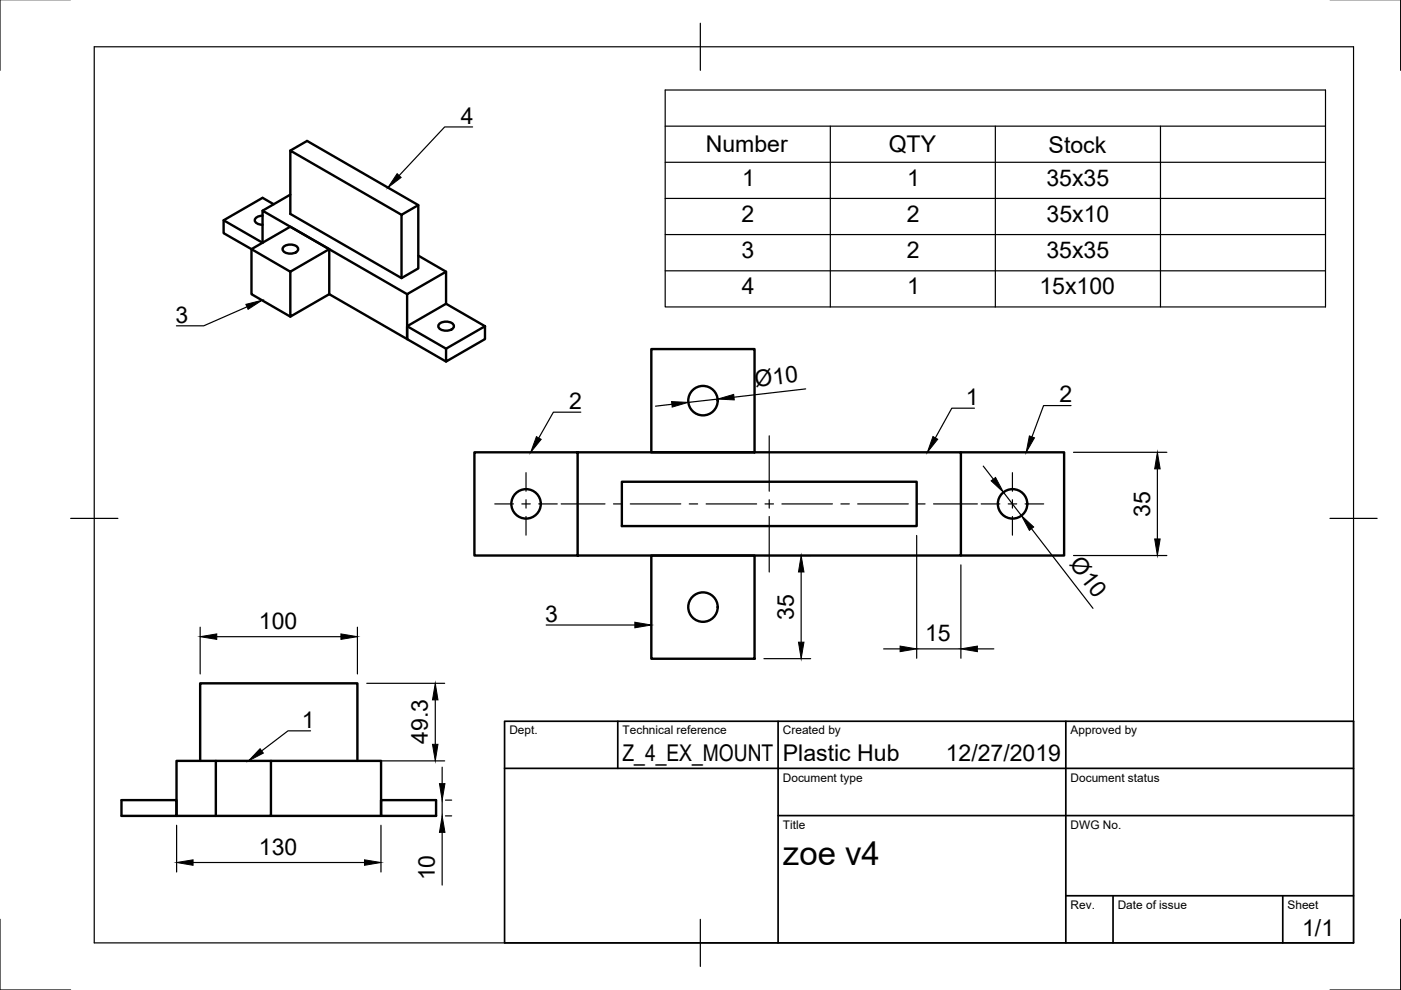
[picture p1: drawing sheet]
<svg xmlns="http://www.w3.org/2000/svg" width="297mm" height="210mm" viewBox="0 0 297 210" stroke-linecap="round" stroke-linejoin="round" font-family="sans-serif">
<!-- layer: Visible -->
<g fill="none" stroke="#000" stroke-width=".51">
<path d="M61.6 31.9l3.5-2 23.6 13.6v13.4l-3.6 2.1M47.4 46.7l8.3 4.8v-6.8l30.6 17.7M53.3 52.8l8.3-4.7 8.2 4.7-8.2 4.8zM55.7 45.7a1.56 1.56 0 0 0-1.7 1 1.38 1.38 0 0 0 1.7 1M58 43.3l-2.3-1.4-8.3 4.8v2.7l5.9 3.4v9.6l8.3 4.7M60.1 52.4a2.16 2.16 0 0 1 3.1 .3 1.43 1.43 0 0 1-1.9 1.1 1.27 1.27 0 0 1-1.4-1.1zM61.6 57.6v9.5l8.2-4.7M61.6 41.3l-5.9 3.4M69.8 52.8v9.6M88.7 54.2l5.9 3.4v6.8M88.7 43.5l-3.6 2v13.5l-23.5-13.6v-13.5l23.5 13.6M94.6 57.6l-8.3 4.8v9.5l-16.5-9.5"/>
<path d="M86.3 69.2l8.3 4.7M93.1 68.7a2.16 2.16 0 0 1 3.1 .3 1.43 1.43 0 0 1-1.9 1.1 1.27 1.27 0 0 1-1.4-1.1zM94.6 73.9l8.2-4.7v2.7l-8.2 4.8zM102.8 69.2l-8.2-4.8-8.3 4.8v2.7l8.3 4.8M138.1 74h21.9v21.9h-21.9zM122.5 95.9v21.9h-21.9v-21.9h103.1v21.9h-81.2M203.7 95.9h21.9v21.9h-21.9M131.8 102.1h62.6v9.4h-62.6zM138.1 117.8h21.9v21.9h-21.9zM25.8 169.6h11.6v3.4h-11.6zM42.4 161.3v-16.4h33.4v16.4M45.8 161.3h-8.4v11.7h8.4"/>
<path d="M45.8 161.3h11.6v11.7h-11.6zM57.4 161.3h23.4v11.7h-23.4M80.8 169.6h11.7v3.4h-11.7z"/>
<circle cx="149" cy="84.9" r="3.1"/>
<circle cx="111.5" cy="106.8" r="3.1"/>
<circle cx="214.7" cy="106.8" r="3.1"/>
<circle cx="149" cy="128.7" r="3.1"/>
</g>
<!-- layer: Border -->
<path d="M0 -.1v15M297 -.1v15M20 9.9h267v190h-267zM148.5 4.9v10M15 109.9h10M282 109.9h10M0 194.9v15h15M148.5 194.9v10M297 194.9v15h-15" fill="none" stroke="#000" stroke-width=".25"/>
<!-- layer: TitleBlock -->
<path d="M107 152.9h180v47h-180zM131 152.9v10M165 152.9v47M226 152.9v47M107 162.9h180M165 172.9h122M226 189.9h61M236 189.9v10M272 189.9v10" fill="none" stroke="#000" stroke-width=".36"/>
<!-- layer: Annotations -->
<path d="M84.2 36.8l.8 .8-2.8 2.2zM52.1 64.5l3.5-.8-3 1.9zM113.7 92.6l1 .5-2.2 2.8zM197.8 92.6l1 .5-2.2 2.8zM218.2 92.4l1.1 .4-1.7 3.1zM134.6 131.9l3.5 .6-3.5 .6zM55.1 158.7l.7 1-3.1 1.6z" fill="#000" stroke="#000" stroke-width=".21"/>
<path d="M100.2 26.9h-5.9l-9.7 10.3M52.4 65.1l-9.2 4h-5.8M123.1 87.4h-5.8l-3.1 5.5M206.6 86.5h-4.8l-3.5 6.4M227.1 86h-5.8l-2.5 6.6M115.8 132.5h18.8M65.8 155h-4.7l-5.6 4.2" fill="none" stroke="#000" stroke-width=".25"/>
<!-- layer: Dimensions -->
<g fill="none" stroke="#000" stroke-width=".25">
<path d="M142.5 85.7l-3.5 .4M152.1 84.6l-6.2 .7M170.8 82.5l-15.2 1.7M208.5 98.8l2.1 2.8M227.6 95.9h19.8M245.4 99.4v14.9M162 117.8h9.9M194.4 113.5v26.1M203.7 119.8v19.8M212.7 104.4l3.9 4.9M218.7 112.1l13 16.9M227.6 117.8h19.8"/>
<path d="M42.4 133v9.9M46 135h26.3M75.8 133v9.9M162 139.7h9.9M169.9 121.3v14.9M187.3 137.6h3.5M194.4 137.6h9.3M207.2 137.6h3.5M77.8 144.9h16.5M92.3 148.4v9.4M37.4 175v9.9M77.8 161.3h16.5"/>
<path d="M80.8 175v9.9M93.7 162.7v3.5M93.7 169.6v3.4M93.7 176.5v11.2M94.4 169.6h1.4M94.4 173h1.4M40.9 182.9h36.4"/>
</g>
<g fill="#000" stroke="#000" stroke-width=".21">
<path d="M142.4 85.1l3.5 .2-3.4 1zM152.1 84.6l3.5-1 .1 1.2zM245.4 95.9l.6 3.5h-1.2zM210.1 102l1-.8 1.6 3.2zM216.6 109.3l2.6 2.4-1 .8zM244.8 114.3h1.2l-.6 3.5zM42.4 135l3.6-.6v1.2zM72.3 134.4l3.5 .6-3.5 .6zM169.9 117.8l.6 3.5h-1.2zM169.3 136.2h1.2l-.6 3.5zM190.8 137l3.6 .6-3.6 .6zM203.7 137.6l3.5-.6v1.2z"/>
<path d="M91.7 157.8h1.2l-.6 3.5zM92.3 144.9l.6 3.5h-1.2zM93.2 166.2h1.1l-.6 3.4zM93.7 173l.6 3.5h-1.1zM37.4 182.9l3.5-.6v1.2zM77.3 182.3l3.5 .6-3.5 .6z"/>
</g>
<!-- layer: Center Lines -->
<g fill="none" stroke="#000" stroke-width=".25">
<path d="M163.1 92.4v11.8M104.9 106.8h4M110.6 106.8h1.8M111.5 100.2v4M111.5 106v1.7M111.5 109.5v4M114.2 106.8h4M119 106.8h9.3M130.1 106.8h1.7M133.6 106.8h10.7M146.1 106.8h1.8M149.7 106.8h10.7"/>
<path d="M162.2 106.8h1.8M163.1 106v1.7M163.1 109.5v11.8M165.8 106.8h10.7M178.3 106.8h1.8M181.8 106.8h10.8M194.4 106.8h1.7M197.9 106.8h9.3M208 106.8h4M213.8 106.8h1.8M214.7 100.2v4M214.7 106v1.7"/>
<path d="M214.7 109.5v4M217.3 106.8h4"/>
</g>
<!-- layer: BOM -->
<path d="M141 19.1h140v46h-140zM141 26.7h140M141 34.4h140M176 26.7v38.4M211 26.7v38.4M246 26.7v38.4M141 42.1h140M141 49.7h140M141 57.4h140" fill="none" stroke="#000" stroke-width=".25"/>
<text font-size="7" x="166" y="183.4">zoe v4</text>
<g font-size="4.9">
<text x="97.7" y="26.2">4</text>
<text x="149.6" y="32.3">Number</text>
<text x="188.4" y="32.2">QTY</text>
<text x="222.3" y="32.3">Stock</text>
<text x="157.4" y="39.4">1</text>
<text x="192.4" y="39.4">1</text>
<text x="221.9" y="39.4">35x35</text>
<text x="157.2" y="47.1">2</text>
<text x="192.2" y="47.1">2</text>
<text x="221.9" y="47.1">35x10</text>
<text x="157.2" y="54.8">3</text>
<text x="192.2" y="54.8">2</text>
<text x="221.9" y="54.8">35x35</text>
<text x="157.3" y="62.4">4</text>
<text x="192.4" y="62.4">1</text>
<text x="220.4" y="62.4">15x100</text>
<text x="37.2" y="68.4">3</text>
<text x="160.2" y="82" transform="rotate(-7 160.2 82)">Ø10</text>
<text x="120.7" y="86.7">2</text>
<text x="204.8" y="85.8">1</text>
<text x="224.6" y="85.3">2</text>
<text x="243.8" y="109.6" transform="rotate(-90 243.8 109.6)">35</text>
<text x="226.6" y="119.6" transform="rotate(52 226.6 119.6)">Ø10</text>
<text x="115.6" y="131.8">3</text>
<text x="168.3" y="131.4" transform="rotate(-90 168.3 131.4)">35</text>
<text x="54.9" y="133.4">100</text>
<text x="196.2" y="136">15</text>
<text x="64" y="154.3">1</text>
<text x="90.7" y="157.8" transform="rotate(-90 90.7 157.8)">49.3</text>
<text x="132" y="161.4">Z_4_EX_MOUNT</text>
<text x="166" y="161.4">Plastic Hub</text>
<text x="200.5" y="161.4">12/27/2019</text>
<text x="54.9" y="181.3">130</text>
<text x="92.2" y="186.7" transform="rotate(-90 92.2 186.7)">10</text>
<text x="276.1" y="198.6">1/1</text>
</g>
<g font-size="2.5">
<text x="108" y="155.7">Dept.</text>
<text x="132" y="155.7">Technical reference</text>
<text x="166" y="155.7">Created by</text>
<text x="227" y="155.7">Approved by</text>
<text x="166" y="165.7">Document type</text>
<text x="227" y="165.7">Document status</text>
<text x="166" y="175.7">Title</text>
<text x="227" y="175.7">DWG No.</text>
<text x="227" y="192.7">Rev.</text>
<text x="237" y="192.7">Date of issue</text>
<text x="273" y="192.7">Sheet</text>
</g>
</svg>
